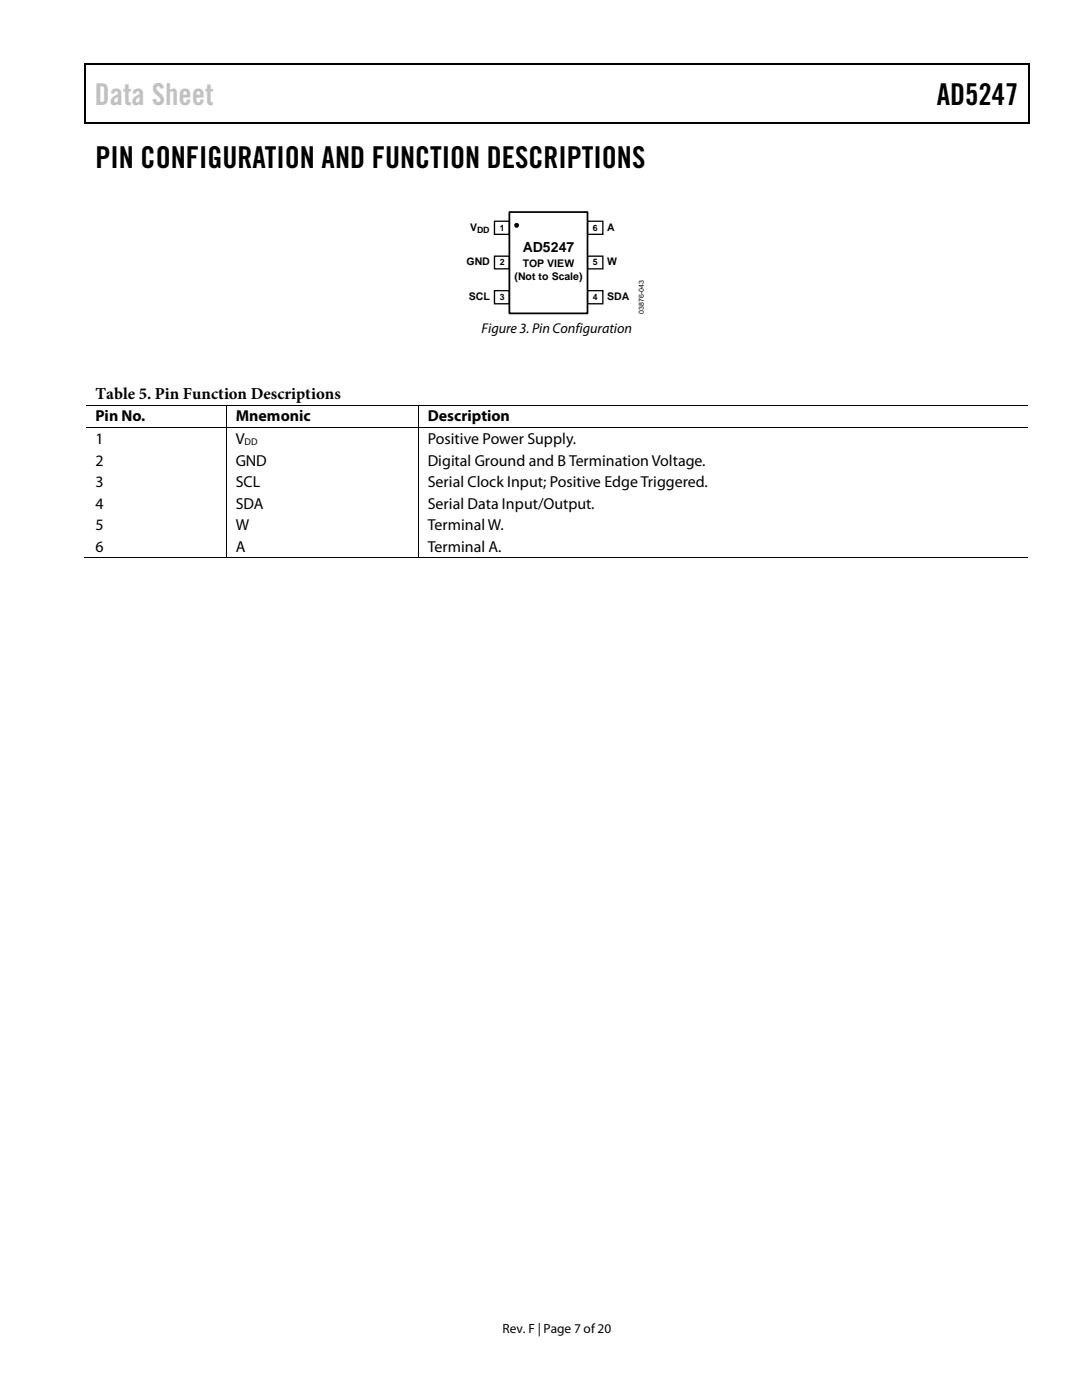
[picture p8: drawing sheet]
<svg xmlns="http://www.w3.org/2000/svg" width="216mm" height="279mm" viewBox="0 0 216 279" stroke-linecap="round" stroke-linejoin="round" font-family="sans-serif">
<path d="M16.9 12.7h.2v1h-.2zM16.9 12.7h.2v.3h-.2zM82.5 12.7h.3v.3h-.3zM205.1 12.7h.3v1h-.3zM205.1 12.7h.3v.3h-.3zM16.9 24.4h.2v.2h-.2zM82.3 24.4h.2v.2h-.2zM205.1 24.4h.3v.2h-.3z" fill="#000"/>
<path d="M17 13.7v10.7M17.1 12.8h65.4M82.8 12.8h122.3M205.2 13.7v10.7M17.1 24.5h188" fill="none" stroke="#000" stroke-width=".25"/>
<path d="M98.7 44.2h2.9v2.6h-2.9z" fill="#fff"/>
<path d="M98.7 44.2h2.9v2.6h-2.9z" fill="none" stroke="#000" stroke-width=".26"/>
<path d="M98.7 51.1h2.9v2.6h-2.9z" fill="#fff"/>
<path d="M98.7 51.1h2.9v2.6h-2.9z" fill="none" stroke="#000" stroke-width=".26"/>
<path d="M98.7 58h2.9v2.6h-2.9z" fill="#fff"/>
<path d="M98.7 58h2.9v2.6h-2.9z" fill="none" stroke="#000" stroke-width=".26"/>
<path d="M117.2 44.2h3.1v2.6h-3.1z" fill="#fff"/>
<path d="M117.2 44.2h3.1v2.6h-3.1z" fill="none" stroke="#000" stroke-width=".26"/>
<path d="M117.2 51.1h3.1v2.6h-3.1z" fill="#fff"/>
<path d="M117.2 51.1h3.1v2.6h-3.1z" fill="none" stroke="#000" stroke-width=".26"/>
<path d="M117.2 58h3.1v2.6h-3.1z" fill="#fff"/>
<path d="M117.2 58h3.1v2.6h-3.1z" fill="none" stroke="#000" stroke-width=".26"/>
<path d="M101.6 42.3h15.6v20.2h-15.6z" fill="#fff"/>
<path d="M101.6 42.3h15.6v20.2h-15.6z" fill="none" stroke="#000" stroke-width=".35"/>
<g fill="#000">
<path d="M45 80.8h.2v.1h-.2zM45 85.3h.2v.2h-.2zM83.4 80.8h.1v.1h-.1zM83.4 85.3h.1v.2h-.1zM45 111.3h.2v.1h-.2zM83.4 111.3h.1v.1h-.1z"/>
<circle cx="103.1" cy="45" r=".49"/>
</g>
<g fill="none" stroke="#000" stroke-width=".2">
<path d="M17.1 80.9h27.9M17.1 85.4h27.9M45.1 80.9v4.4M45.1 85.5v25.8M45.2 80.9h38.2M45.2 85.4h38.2M83.4 80.9v4.4M83.4 85.5v25.8M83.5 80.9h121.6M83.5 85.4h121.6M16.9 111.3h28.1M45.2 111.3h38.2"/>
<path d="M83.5 111.3h121.6"/>
</g>
<text font-size="6" fill="#c1c1c1" x="18.9" y="20.9">Data Sheet</text>
<g font-size="6">
<text x="186.9" y="20.9">AD5247</text>
<text x="19" y="33.6">PIN CONFIGURATION AND FUNCTION DESCRIPTIONS</text>
</g>
<text font-size="3.3" x="19" y="79.6">Table 5. Pin Function Descriptions</text>
<g font-size="3.2">
<text x="19" y="84.1">Pin No.</text>
<text x="19" y="88.6">1</text>
<text x="47" y="84.1">Mnemonic</text>
<text x="47" y="88.6">V</text>
<text x="85.3" y="88.6">Positive Power Supply.</text>
<text x="85.3" y="84.1">Description</text>
<text x="19" y="92.9">2</text>
<text x="47" y="92.9">GND</text>
<text x="85.3" y="92.9">Digital Ground and B Termination Voltage.</text>
<text x="19" y="97.2">3</text>
<text x="19" y="101.5">4</text>
<text x="47" y="101.5">SDA</text>
<text x="47" y="97.2">SCL</text>
<text x="85.3" y="101.5">Serial Data Input/Output.</text>
<text x="85.3" y="97.2">Serial Clock Input; Positive Edge Triggered.</text>
<text x="19" y="105.8">5</text>
<text x="47" y="105.8">W</text>
<text x="85.3" y="105.8">Terminal W.</text>
<text x="19" y="110.1">6</text>
<text x="47" y="110.1">A</text>
<text x="85.3" y="110.1">Terminal A.</text>
</g>
<g font-size="2.8">
<text x="104.3" y="50.3">AD5247</text>
<text x="96.1" y="66.5">Figure 3. Pin Configuration</text>
</g>
<text font-size="2.7" x="100.3" y="266">Rev. F | Page 7 of20</text>
<g font-size="2.1">
<text x="93.8" y="46">V</text>
<text x="121.1" y="46">A</text>
<text x="93.1" y="53">GND</text>
<text x="104.3" y="53.3">TOP VIEW</text>
<text x="121.1" y="53">W</text>
<text x="93.6" y="59.9">SCL</text>
<text x="102.7" y="55.8">(Not to Scale)</text>
<text x="121.1" y="59.9">SDA</text>
</g>
<text font-size="1.9" x="48.8" y="88.8">DD</text>
<g font-size="1.7">
<text x="95.2" y="46.6">DD</text>
<text x="99.7" y="46">1</text>
<text x="118.3" y="46">6</text>
<text x="99.7" y="53">2</text>
<text x="118.3" y="53">5</text>
<text x="99.7" y="59.9">3</text>
<text x="118.3" y="59.9">4</text>
</g>
<text font-size="1.4" x="128.4" y="62.6" transform="rotate(-90 128.4 62.6)">03876-043</text>
</svg>
